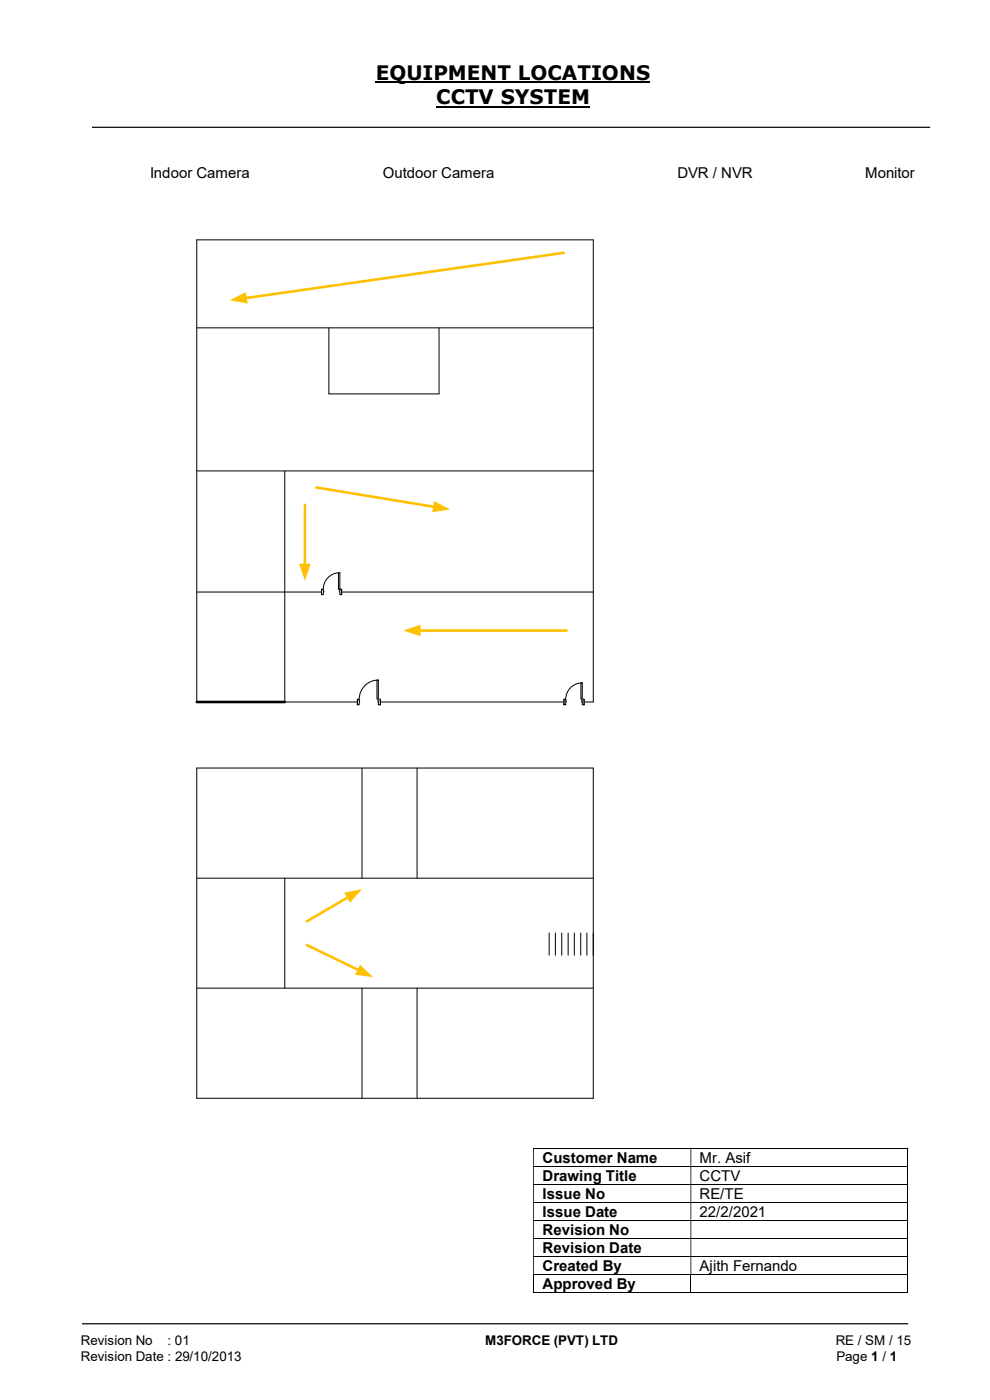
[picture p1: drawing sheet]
<svg xmlns="http://www.w3.org/2000/svg" width="210mm" height="297mm" viewBox="0 0 210 297" stroke-linecap="round" stroke-linejoin="round" font-family="sans-serif">
<path d="M79.7 17.5h58.2M92.5 22.6h32.6" fill="none" stroke="#000" stroke-width=".42"/>
<path d="M19.5 27h177.8M17.4 280.8h175.3" fill="none" stroke="#000" stroke-width=".25"/>
<g fill="none" stroke="#000" stroke-width=".21">
<path d="M41.7 50.9h84.2v98h-84.2zM41.7 69.6h84.2M69.8 69.6v14h23.3v-14M41.7 99.9h84.2M41.7 125.6h84.2M60.4 125.6v23.3M76.8 162.9v23.4M125.9 162.9v70.1M60.4 186.3v23.3M113.1 243.6h79.4M113.1 247.4h79.4M113.1 251.2h79.4"/>
<path d="M113.1 255.1h79.4M113.1 258.9h79.4M192.6 243.7v3.6M192.6 247.5v3.7M192.6 251.3v3.7M192.6 255.1v3.7M192.6 259v3.6M113.1 262.7h79.4M113.1 266.5h79.4M113.1 270.4h79.4M113.1 274.2h33.4M113.2 270.5v3.8"/>
<path d="M146.6 270.5v3.8M146.6 274.2h45.9M192.6 262.8v3.6M192.6 266.6v3.7M192.6 270.5v3.8"/>
</g>
<g fill="#000">
<path d="M192.5 243.5h.2v.2h-.2zM113.1 243.7h.2v3.6h-.2zM146.5 243.7h.1v3.6h-.1z" fill-rule="evenodd"/>
<path d="M192.5 247.3h.2v.2h-.2zM113.1 247.5h.2v3.7h-.2zM146.5 247.5h.1v3.7h-.1z" fill-rule="evenodd"/>
<path d="M192.5 251.2h.2v.1h-.2zM113.1 251.3h.2v3.7h-.2zM146.5 251.3h.1v3.7h-.1z" fill-rule="evenodd"/>
<path d="M192.5 255h.2v.1h-.2zM113.1 255.1h.2v3.7h-.2zM146.5 255.1h.1v3.7h-.1z" fill-rule="evenodd"/>
<path d="M192.5 258.8h.2v.2h-.2zM113.1 259h.2v3.6h-.2zM146.5 259h.1v3.6h-.1z" fill-rule="evenodd"/>
<path d="M192.5 262.6h.2v.2h-.2zM113.1 262.8h.2v3.6h-.2zM146.5 262.8h.1v3.6h-.1z" fill-rule="evenodd"/>
<path d="M192.5 266.4h.2v.2h-.2zM113.1 266.6h.2v3.7h-.2zM146.5 266.6h.1v3.7h-.1z" fill-rule="evenodd"/>
</g>
<path d="M192.5 270.3h.2v.2h-.2zM192.5 274.1h.2v.2h-.2z" fill="#000"/>
<path d="M41.7 148.9h18.7" fill="none" stroke="#000" stroke-width=".55"/>
<path d="M119.6 53.6l-67.6 9.6" fill="none" stroke="#ffc000" stroke-width=".55"/>
<path d="M48.7 63.7l3.5-1.7 .3 2.4z" fill="#ffc000"/>
<path d="M88.9 133.8h31.3" fill="none" stroke="#ffc000" stroke-width=".55"/>
<path d="M85.6 133.8l3.6-1.3v2.5z" fill="#ffc000"/>
<path d="M64.7 107.1v12.8" fill="none" stroke="#ffc000" stroke-width=".55"/>
<path d="M63.5 119.6h2.4l-1.2 3.6z" fill="#ffc000"/>
<path d="M67.1 103.4l25.1 4.1" fill="none" stroke="#ffc000" stroke-width=".55"/>
<path d="M92.1 106.3l3.4 1.8-3.8 .6z" fill="#ffc000"/>
<path d="M41.7 162.9h84.2M41.7 186.3h84.2M41.7 233h84.2" fill="none" stroke="#000" stroke-width=".21"/>
<path d="M65.1 200.5l11 5.3" fill="none" stroke="#ffc000" stroke-width=".55"/>
<path d="M76.4 204.6l2.7 2.7-3.8-.5z" fill="#ffc000"/>
<path d="M73.9 190.3l-8.8 5.2" fill="none" stroke="#ffc000" stroke-width=".55"/>
<path d="M73 189.4l3.8-.8-2.5 2.9z" fill="#ffc000"/>
<g fill="none" stroke="#000" stroke-width=".21">
<path d="M60.4 99.9v25.7M41.7 162.9v70.1M88.5 162.9v23.4M116.5 198v4.6M117.8 198v4.6M119.2 198v4.6M120.5 198v4.6M121.8 198v4.6M123.2 198v4.6M124.5 198v4.6M125.9 198v4.6M41.7 209.6h84.2"/>
<path d="M76.8 209.6v23.4M88.5 209.6v23.4"/>
</g>
<path d="M119.6 148.3h4.3v1.3h-4.3z" fill="#fff"/>
<path d="M119.6 148.3h4.3v1.3h-4.3z" fill="none" stroke="#fff" stroke-width=".21"/>
<path d="M123.5 148.3v1.2h.4v-1.2zM119.6 148.3h.4v1.2h-.4z" fill-rule="evenodd" fill="#fff"/>
<path d="M120 148.6v-.3h-.4v1.2h.4v-.6M123.5 148.6v-.3h.4v1.2h-.4v-.6" fill="none" stroke="#000" stroke-width=".21"/>
<path d="M123.4 148.6v.3h.1v-.3zM120 148.6l.1 .3z" fill-rule="evenodd" fill="#fff"/>
<path d="M119.6 148.3v1.2M120 148.6v.3M123.5 144.9a3.5 3.5 0 0 0-3.5 3.4M123.5 148.6h-.1v.3h.1M123.9 148.3v1.2" fill="none" stroke="#000" stroke-width=".21"/>
<path d="M123.2 144.9h.3v3.4h-.3z" fill="#fff"/>
<path d="M123.2 144.9h.3v3.4h-.3z" fill="none" stroke="#000" stroke-width=".21"/>
<path d="M75.8 148.3h4.9v1.3h-4.9z" fill="#fff"/>
<path d="M75.8 148.3h4.9v1.3h-4.9z" fill="none" stroke="#fff" stroke-width=".21"/>
<path d="M80.3 148.3v1.2h.4v-1.2zM75.8 148.3h.4v1.2h-.4z" fill-rule="evenodd" fill="#fff"/>
<path d="M76.2 148.6v-.3h-.4v1.2h.4v-.6M80.3 148.6v-.3h.4v1.2h-.4v-.6" fill="none" stroke="#000" stroke-width=".21"/>
<path d="M80.2 148.6l.1 .3zM76.2 148.6l.1 .3z" fill-rule="evenodd" fill="#fff"/>
<path d="M75.8 148.3v1.2M76.2 148.6v.3M80.3 148.6v.3M80.3 144.3a4.1 4.1 0 0 0-4.1 4M80.7 148.3v1.2" fill="none" stroke="#000" stroke-width=".21"/>
<path d="M80 144.3h.3v4h-.3z" fill="#fff"/>
<path d="M80 144.3h.3v4h-.3z" fill="none" stroke="#000" stroke-width=".21"/>
<path d="M68.2 125h4.3v1.2h-4.3z" fill="#fff"/>
<path d="M68.2 125h4.3v1.2h-4.3z" fill="none" stroke="#fff" stroke-width=".21"/>
<path d="M72.1 125v1.2h.4v-1.2zM68.2 125h.4v1.2h-.4z" fill-rule="evenodd" fill="#fff"/>
<path d="M68.6 125.3v-.3h-.4v1.2h.4v-.6M72.1 125.3v-.3h.4v1.2h-.4v-.6" fill="none" stroke="#000" stroke-width=".21"/>
<path d="M72 125.3l.1 .3zM68.6 125.3h.1v.3h-.1z" fill-rule="evenodd" fill="#fff"/>
<path d="M68.2 125v1.2M68.6 125.3h.1v.3h-.1M72.1 121.5a3.5 3.5 0 0 0-3.5 3.5M72.1 125.3v.3M72.5 125v1.2" fill="none" stroke="#000" stroke-width=".21"/>
<path d="M71.8 121.5h.3v3.5h-.3z" fill="#fff"/>
<path d="M71.8 121.5h.3v3.5h-.3z" fill="none" stroke="#000" stroke-width=".21"/>
<g font-size="4.2">
<text x="79.7" y="17">EQUIPMENT LOCATIONS</text>
<text x="92.5" y="22.1">CCTV SYSTEM</text>
</g>
<g font-size="3.2">
<text x="31.8" y="37.7">Indoor Camera</text>
<text x="81.2" y="37.7">Outdoor Camera</text>
<text x="143.7" y="37.7">DVR / NVR</text>
<text x="183.5" y="37.7">Monitor</text>
<text x="115.1" y="246.6">Customer Name</text>
<text x="115.1" y="250.4">Drawing Title</text>
<text x="148.4" y="246.6">Mr. Asif</text>
<text x="148.4" y="250.4">CCTV</text>
<text x="115.1" y="254.3">Issue No</text>
<text x="148.4" y="254.3">RE/TE</text>
<text x="115.1" y="258.1">Issue Date</text>
<text x="115.1" y="262">Revision No</text>
<text x="148.4" y="258.1">22/2/2021</text>
<text x="115.1" y="265.8">Revision Date</text>
<text x="115.1" y="269.6">Created By</text>
<text x="148.4" y="269.6">Ajith Fernando</text>
<text x="115.1" y="273.4">Approved By</text>
</g>
<g font-size="2.8">
<text x="17.1" y="285.4">Revision No</text>
<text x="35.5" y="285.4">: 01</text>
<text x="102.9" y="285.4">M3FORCE (PVT) LTD</text>
<text x="177.3" y="285.4">RE / SM / 15</text>
<text x="17.1" y="288.7">Revision Date : 29/10/2013</text>
<text x="177.4" y="288.7">Page 1 / 1</text>
</g>
</svg>
